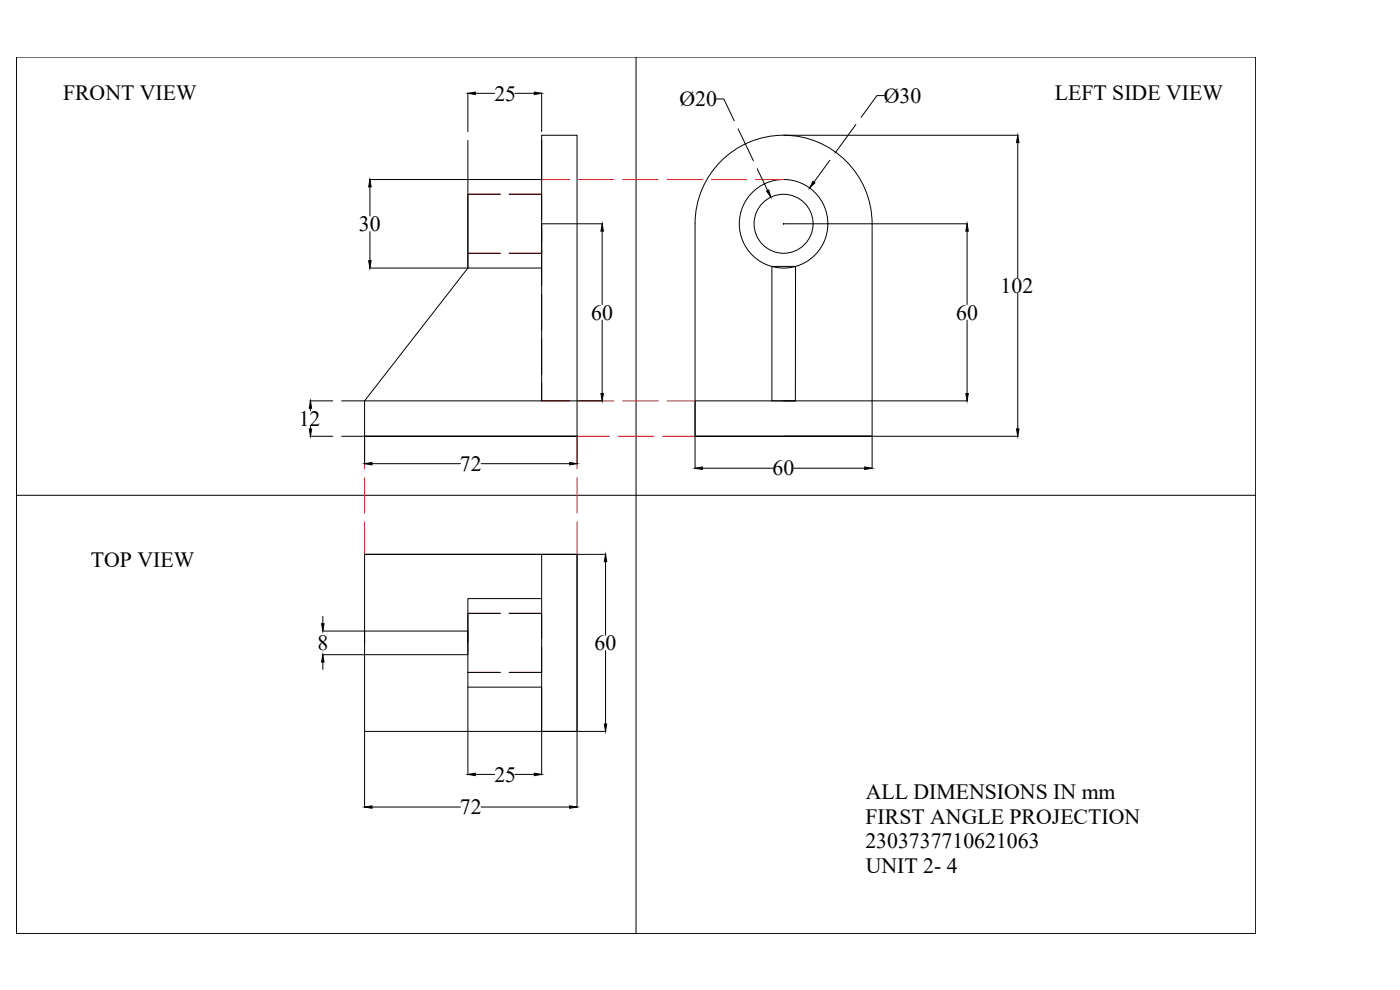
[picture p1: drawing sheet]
<svg xmlns="http://www.w3.org/2000/svg" width="420mm" height="297mm" viewBox="0 0 420 297" stroke-linecap="round" stroke-linejoin="round" font-family="sans-serif">
<!-- layer: 0 -->
<g fill="none" stroke="#000" stroke-width=".3">
<path d="M4.9 17.1h371.9v263h-371.9zM190.9 17.1v263M140.4 27.8v11.7M142.6 28h5.8M154.5 28h5.8M162.6 27.8v11.7M215 29.7h2.2l3.2 6.5M221.5 38.6l4.6 9.6M256.9 37.4l-6.3 8.5M265.4 28.7h-2.2l-4.8 6.5M110.9 53.9h29.5M111 56.1v8.7"/>
<path d="M140.4 42.1v11.7M150.2 58.3h-9.8v22.1l-31 39.9h-6.9M152.8 58.3h9.8v7.5M162.6 53.9h-22.2v26.5h22.2M162.6 42.1v11.7M227.2 50.6l3.2 6.6M235.2 40.6h70.4M249 48.1l-4.7 6.5M305.4 42.8v40.6M111 69.5v8.7M140.4 76h9.8M152.8 76h9.8"/>
<path d="M162.6 67.1v-26.5h10.6v90.3M162.6 67.1v53.2M162.6 67.1h18.3M180.7 69.4v22M235.1 67.1h55.3M235.2 67.1v.1M290.2 69.4v22M110.9 80.4h29.5M180.7 96v22.1M290.2 96v22.1M305.4 88.1v40.6M93 130.9h6.9"/>
<path d="M93 120.3h6.9M93.2 122.5v.8M93.2 127.9v.8M102.5 130.9h70.7M109.4 131v8.3M111.6 139.1h26.6M144.4 139.1h26.6M162.6 120.3h-53.2v10.6h63.8M162.6 120.3h18.3M173.2 131v8.3M208.6 120.3h53.1v10.6h-53.1zM208.6 130.9h97"/>
<path d="M231.6 120.3h7.1M231.7 120.3v-40.4h7v40.4h-3.5M261.7 120.3v-53.2a26.6 26.6 0 0 0-26.5-26.5 26.6 26.6 0 0 0-26.6 26.5v73.5M261.7 131v9.6M261.8 120.3h28.6M4.9 148.6h371.9M210.8 140.5h21.3M238.3 140.5h21.2M109.4 166.3h63.8v53.2h-63.8zM109.4 166.3h72.5M162.6 166.3v53.2h10.6M162.6 179.6h-22.2v26.6h22.2"/>
<path d="M173.2 166.3v76M181.7 168.5v22.1M96.7 189.3h12.7M96.9 184.9v2.2M96.9 198.6v2.3M109.4 192.9v-3.6h31v7.1h-43.7M150.2 184h-9.8v8.9M152.8 184h9.8v7.6M162.6 194.2v7.5h-9.8M181.7 195.2v22M109.4 219.5v22.8M140.4 206.2v26.3"/>
<path d="M140.4 201.7h9.8M162.6 206.2v26.3M173.2 219.5h8.7M142.6 232.4h5.8M154.5 232.4h5.8M111.6 242.1h26.6M144.4 242.1h26.6"/>
<circle cx="235.2" cy="67.1" r="13.3"/>
<circle cx="235.2" cy="67.1" r="8.9"/>
</g>
<g fill="none" stroke="#ed1f24" stroke-width=".3">
<path d="M140.4 58.3h9.8M152.8 58.3h9.8M162.6 53.9h8.4M173.6 53.9h10.6M186.9 53.9h10.6M200.2 53.9h10.6M213.5 53.9h10.6M226.8 53.9h8.4M140.4 76h9.8M152.8 76h9.8M109.4 130.9v9.7M162.6 120.3h8.4"/>
<path d="M173.6 120.3h10.6M182.9 130.9h-9.7v9.7M185.6 130.9h10.6M186.9 120.3h10.6M198.9 130.9h9.7M200.2 120.3h8.4M109.4 143.3v10.6M109.4 156.6v9.7M173.2 143.3v10.6M173.2 156.6v9.7M140.4 184h9.8M152.8 184h9.8"/>
<path d="M140.4 201.7h9.8M152.8 201.7h9.8"/>
</g>
<g fill="#000" stroke="#000" stroke-width=".3">
<path d="M140.4 28l2.2-.4v.8zM160.3 27.6l2.3 .4-2.3 .4zM111 53.9l.4 2.2h-.8zM230 57.3l.7-.3 .6 2.2zM244 54.4l.6 .4-1.6 1.6zM305.4 40.6l.4 2.2h-.7zM110.6 78.2h.8l-.4 2.2zM180.7 67.1l.4 2.3h-.8zM290.2 67.1l.4 2.3h-.7zM180.3 118.1h.8l-.4 2.2zM289.9 118.1h.7l-.4 2.2zM93.2 120.3l.3 2.2h-.7z"/>
<path d="M92.8 128.7h.7l-.3 2.2zM109.4 139.1l2.2-.3v.7zM171 138.8l2.2 .3-2.2 .4zM305.1 128.7h.7l-.4 2.2zM208.6 140.5l2.2-.4v.8zM259.5 140.1l2.2 .4-2.2 .4zM181.7 166.3l.4 2.2h-.7zM96.9 196.4l.4 2.2h-.8zM96.5 187.1h.8l-.4 2.2zM181.4 217.2h.7l-.4 2.3zM140.4 232.4l2.2-.4v.7zM160.3 232l2.3 .4-2.3 .3z"/>
<path d="M109.4 242.1l2.2-.3v.7zM171 241.8l2.2 .3-2.2 .4z"/>
</g>
<g font-size="6.5">
<text x="18.9" y="30.1">FRONT VIEW</text>
<text x="148.4" y="30.2">25</text>
<text x="203.9" y="31.8">Ø20</text>
<text x="265.2" y="30.8">Ø30</text>
<text x="316.6" y="30.1">LEFT SIDE VIEW</text>
<text x="107.7" y="69.3">30</text>
<text x="300.3" y="87.9">102</text>
<text x="177.4" y="95.9">60</text>
<text x="286.9" y="95.9">60</text>
<text x="89.6" y="127.8">12</text>
<text x="138" y="141.3">72</text>
<text x="231.9" y="142.6">60</text>
<text x="27.3" y="170.1">TOP VIEW</text>
<text x="95.2" y="195.1">8</text>
<text x="178.4" y="195.1">60</text>
<text x="148.4" y="234.5">25</text>
<text x="259.8" y="239.7">ALL DIMENSIONS IN mm</text>
<text x="138" y="244.3">72</text>
<text x="259.7" y="247.1">FIRST ANGLE PROJECTION</text>
<text x="259.7" y="254.5">2303737710621063</text>
<text x="259.8" y="261.8">UNIT 2- 4</text>
</g>
</svg>
